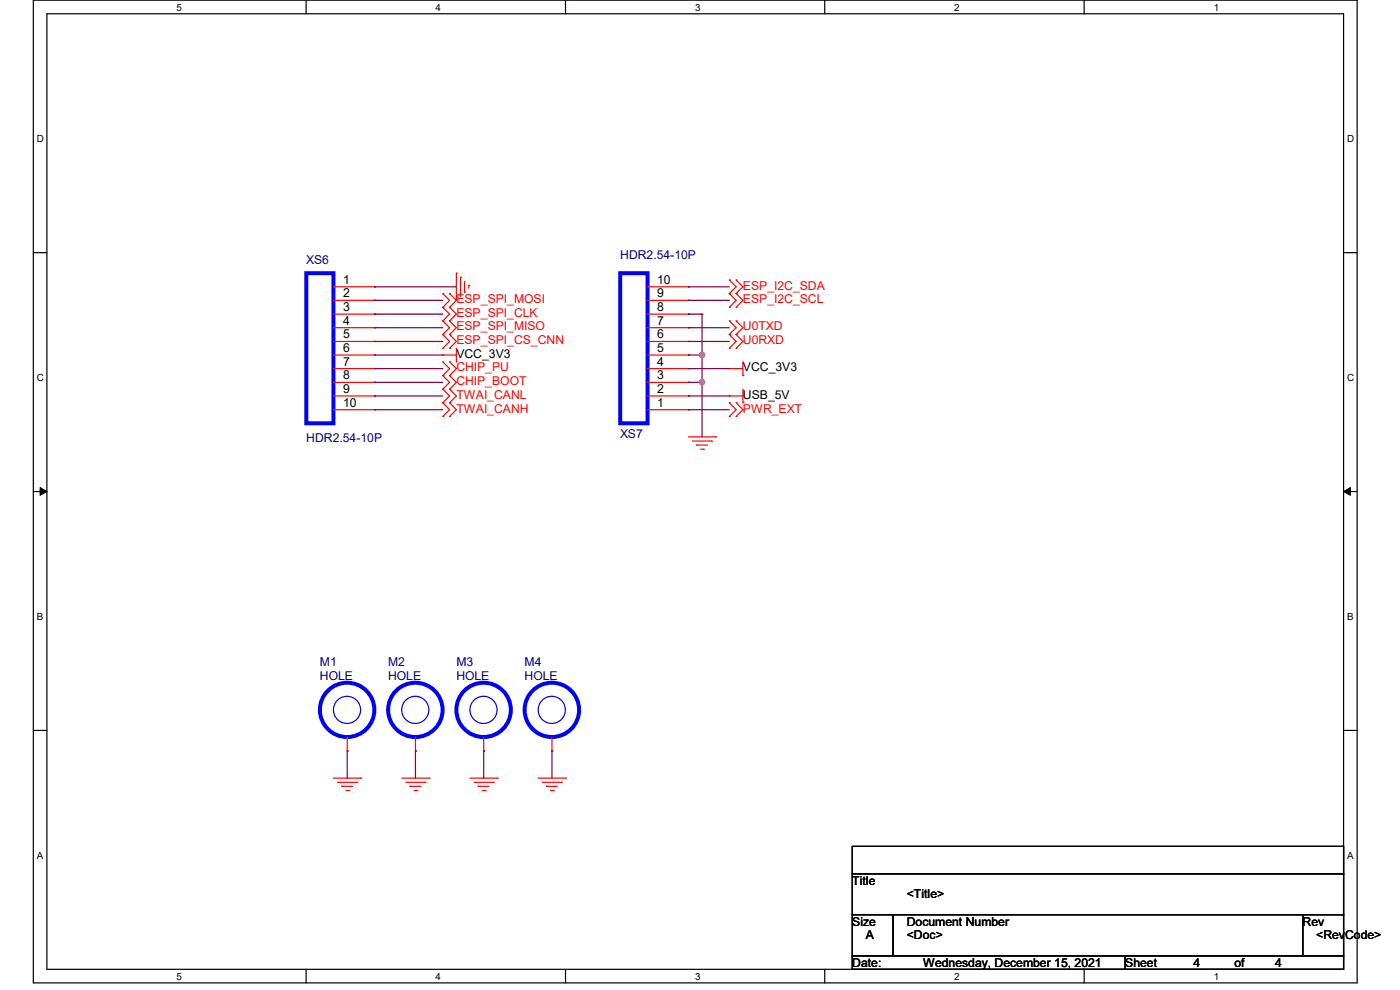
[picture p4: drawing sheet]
<svg xmlns="http://www.w3.org/2000/svg" width="297mm" height="210mm" viewBox="0 0 297 210" stroke-linecap="round" stroke-linejoin="round" font-family="sans-serif">
<path d="M7.1 0h280.8v208.5h-280.8zM9.9 2.9h275.1v202.7h-275.1z" fill="none" stroke="#000" stroke-width=".25"/>
<g fill="#fff">
<path d="M37.4 .3h1.2v2.4h-1.2z"/>
<path d="M37.4 205.9h1.2v2.3h-1.2z"/>
</g>
<path d="M64.9 0v2.9M64.9 205.6v2.9" fill="none" stroke="#000" stroke-width=".25"/>
<g fill="#fff">
<path d="M92.4 .3h1.2v2.4h-1.2z"/>
<path d="M92.4 205.9h1.2v2.3h-1.2z"/>
</g>
<path d="M120 0v2.9M120 205.6v2.9" fill="none" stroke="#000" stroke-width=".25"/>
<g fill="#fff">
<path d="M147.4 .3h1.2v2.4h-1.2z"/>
<path d="M147.4 205.9h1.2v2.3h-1.2z"/>
</g>
<path d="M175 0v2.9M175 205.6v2.9" fill="none" stroke="#000" stroke-width=".25"/>
<g fill="#fff">
<path d="M202.4 .3h1.2v2.4h-1.2z"/>
<path d="M202.4 205.9h1.2v2.3h-1.2z"/>
</g>
<path d="M230 0v2.9M230 205.6v2.9" fill="none" stroke="#000" stroke-width=".25"/>
<g fill="#fff">
<path d="M257.5 .3h1.1v2.4h-1.1z"/>
<path d="M257.5 205.9h1.1v2.3h-1.1z"/>
<path d="M7.8 28.2h1.5v2.4h-1.5z"/>
<path d="M285.8 28.2h1.4v2.4h-1.4z"/>
<path d="M7.8 78.9h1.5v2.3h-1.5z"/>
<path d="M285.8 78.9h1.4v2.3h-1.4z"/>
</g>
<path d="M7.1 53.6h2.8M285 53.6h2.9" fill="none" stroke="#000" stroke-width=".25"/>
<g fill="#fff">
<path d="M7.8 129.6h1.3v2.3h-1.3z"/>
<path d="M285.8 129.6h1.3v2.3h-1.3z"/>
</g>
<path d="M7.1 104.3h2.8M285 104.3h2.9" fill="none" stroke="#000" stroke-width=".25"/>
<path d="M8.5 103.4l1.4 .9-1.4 .8zM285 104.3l1.5-.9v1.7z" fill="#000" stroke="#000" stroke-width=".21"/>
<g fill="#fff">
<path d="M7.8 180.3h1.3v2.3h-1.3z"/>
<path d="M285.8 180.3h1.3v2.3h-1.3z"/>
</g>
<path d="M7.1 154.9h2.8M285 154.9h2.9M180.8 179.5h104.2v5.8h-104.2zM180.8 185.3h104.2v8.7h-104.2zM180.8 194h8.7v8.7h-8.7zM189.5 194h86.9v8.7h-86.9zM276.4 194h8.6v8.7h-8.6zM180.8 202.7h57.9v2.9h-57.9zM238.7 202.7h46.3v2.9h-46.3z" fill="none" stroke="#000" stroke-width=".25"/>
<g fill="none" stroke="#f00" stroke-width=".25">
<path d="M96.8 58h.1M96.8 58v5.7M97.7 58.8h.1M97.7 58.8v4.1M98.6 59.7v2.3M154.7 59.4h.1M154.7 59.4l1.5 1.4-1.5 1.5M156.2 59.4h.1M156.2 59.4l1.4 1.4-1.4 1.5M70.7 78.2h8.8M70.7 75.3h8.8M70.7 72.4h8.8"/>
<path d="M70.7 69.5h8.8M70.7 66.6h8.8M70.7 63.7h8.8M70.7 60.8h8.8M79.5 60.8h.1M79.5 63.7h.1M79.5 66.6h.1M79.5 69.5h.1M79.5 72.4h.1M79.5 75.3h.1M79.5 78.2h.1M93.9 75.3h.1"/>
<path d="M93.9 73.9h.1M93.9 71h.1M93.9 65.2h.1M93.9 62.3h.1M93.9 68.1h.1M93.9 79.7h.1M93.9 76.8h.1M93.9 75.3h2.9M93.9 71l1.5 1.4-1.5 1.5M93.9 62.3l1.5 1.4-1.5 1.5M93.9 65.2l1.5 1.4-1.5 1.5M93.9 68.1l1.5 1.4-1.5 1.5"/>
<path d="M93.9 79.7l1.5 1.4-1.5 1.4M93.9 76.8l1.5 1.4-1.5 1.5M95.4 73.9h.1M95.4 71h.1M95.4 65.2h.1M95.4 62.3h.1M95.4 68.1h.1M95.4 79.7h.1M95.4 76.8h.1M95.4 71l1.4 1.4-1.4 1.5M95.4 62.3l1.4 1.4M95.4 65.2l1.4 1.4-1.4 1.5"/>
<path d="M95.4 68.1l1.4 1.4-1.4 1.5M95.4 79.7l1.4 1.4-1.4 1.4M95.4 76.8l1.4 1.4-1.4 1.5M96.8 76.8h.1M96.8 73.9v2.9M96.8 63.7l-1.4 1.5M98.6 62h.1M99.4 60.5h.1M99.4 60.5v.6M137.4 78.2h8.6M137.4 75.3h8.6M137.4 72.4h8.6"/>
<path d="M137.4 69.5h8.6M137.4 66.6h8.6M137.4 63.7h8.6M137.4 60.8h8.6M146 78.2h.1M146 75.3h.1M146 72.4h.1M146 69.5h.1M146 66.6h.1M146 63.7h.1M146 60.8h.1M154.7 78.2h.1"/>
<path d="M154.7 73.9h.1M154.7 71h.1M154.7 68.1h.1M154.7 65.2h.1M154.7 62.3h.1M154.7 78.2h2.9M154.7 71l1.5 1.4-1.5 1.5M154.7 68.1l1.5 1.4-1.5 1.5M154.7 62.3l1.5 1.4-1.5 1.5M156.2 73.9h.1M156.2 71h.1M156.2 68.1h.1"/>
<path d="M156.2 65.2h.1M156.2 62.3h.1M156.2 71l1.4 1.4-1.4 1.5M156.2 68.1l1.4 1.4-1.4 1.5M156.2 62.3l1.4 1.4-1.4 1.5M157.6 79.7h.1M157.6 76.8v2.9M70.7 84h8.8M70.7 86.9h8.8M70.7 81.1h8.8M79.5 81.1h.1M79.5 84h.1"/>
<path d="M79.5 86.9h.1M93.9 85.4h.1M93.9 82.5h.1M93.9 88.3h.1M93.9 82.5l1.5 1.5-1.5 1.4M93.9 85.4l1.5 1.5-1.5 1.4M95.4 85.4h.1M95.4 82.5h.1M95.4 88.3h.1M95.4 82.5l1.4 1.5-1.4 1.4M95.4 85.4l1.4 1.5-1.4 1.4M137.4 84h8.6"/>
<path d="M137.4 86.9h8.6M137.4 81.1h8.6M146 86.9h.1M146 84h.1M146 81.1h.1M146 92.7h5.8M146.9 93.6h4.1M147.8 94.4h.1M147.8 94.4h2.3M148.6 95.3h.6M149.2 95.3h.1M151 93.6h.1"/>
<path d="M151.8 92.7h.1M154.7 84h.1M154.7 88.3h.1M154.7 85.4h.1M154.7 84h2.9M154.7 85.4l1.5 1.5-1.5 1.4M156.2 88.3h.1M156.2 85.4h.1M156.2 85.4l1.4 1.5-1.4 1.4M157.6 85.4h.1M157.6 82.5v2.9M73.7 159.3h.1"/>
<path d="M73.7 156.4v2.9M88.1 159.3h.1M88.1 156.4v2.9M102.6 159.3h.1M102.6 156.4v2.9M117.1 159.3h.1M117.1 156.4v2.9M70.7 165.1h5.8M71.6 165.9h4.1M72.5 166.8h.1M72.5 166.8h2.3M73.4 167.7h.6"/>
<path d="M74 167.7h.1M75.7 165.9h.1M76.5 165.1h.1M85.2 165.1h5.8M86.1 165.9h4.1M87 166.8h.1M87 166.8h2.3M87.8 167.7h.6M88.4 167.7h.1M90.2 165.9h.1M91 165.1h.1M99.7 165.1h5.8"/>
<path d="M100.6 165.9h4M101.4 166.8h.1M101.4 166.8h2.4M102.3 167.7h.6M102.9 167.7h.1M104.6 165.9h.1M105.5 165.1h.1M114.2 165.1h5.8M115.1 165.9h4M115.9 166.8h.1M115.9 166.8h2.3M116.8 167.7h.6"/>
<path d="M117.4 167.7h.1M119.1 165.9h.1M120 165.1h.1"/>
</g>
<g fill="none" stroke="#00f" stroke-width=".85">
<path d="M65 58h5.7v31.8h-5.7zM131.6 58h5.8v31.8h-5.8z"/>
<circle cx="73.6" cy="150.6" r="5.8"/>
<circle cx="88.1" cy="150.6" r="5.8"/>
<circle cx="102.6" cy="150.6" r="5.8"/>
<circle cx="117.1" cy="150.6" r="5.8"/>
</g>
<g fill="none" stroke="#00f" stroke-width=".25">
<circle cx="73.6" cy="150.6" r="2.88"/>
<circle cx="88.1" cy="150.6" r="2.88"/>
<circle cx="102.6" cy="150.6" r="2.88"/>
<circle cx="117.1" cy="150.6" r="2.88"/>
</g>
<g fill="none" stroke="#800040" stroke-width=".25">
<path d="M79.5 63.7h.1M79.5 66.6h.1M79.5 69.5h.1M79.5 72.4h.1M79.5 78.2h.1M79.5 75.3h.1M79.5 60.8h.1M79.5 63.7h14.4M79.5 66.6h14.4M79.5 69.5h14.4M79.5 72.4h14.4M79.5 78.2h14.4"/>
<path d="M79.5 60.8h17.3M79.5 75.3h14.4M146 60.8h.1M146 63.7h.1M146 69.5h.1M146 72.4h.1M146 78.2h.1M146 75.3h.1M146 66.6h.1M146 63.7h8.7M146 66.6h2.9M146 69.5h8.7"/>
<path d="M146 72.4h8.7M146 78.2h8.7M146 60.8h8.7M146 75.3h2.9M148.9 75.3h.1M148.9 66.6h.1M148.9 66.6v26.1M79.5 81.1h.1M79.5 84h.1M79.5 86.9h.1M79.5 81.1h14.4M79.5 84h14.4"/>
<path d="M79.5 86.9h14.4M146 84h.1M146 86.9h.1M146 81.1h.1M146 81.1h2.9M146 84h8.7M146 86.9h8.7M148.9 81.1h.1M73.7 159.3h.1M73.7 159.3v5.8M88.1 159.3h.1M88.1 159.3v5.8"/>
<path d="M102.6 159.3h.1M102.6 159.3v5.8M117.1 159.3h.1M117.1 159.3v5.8"/>
</g>
<g fill="#f0f" stroke="#f0f" stroke-width=".25">
<circle cx="148.9" cy="81.1" r=".55"/>
<circle cx="148.9" cy="75.3" r=".56"/>
</g>
<g font-size="2.6" fill="#000080">
<text x="65" y="55.9">XS6</text>
<text x="131.6" y="55">HDR2.54-10P</text>
<text x="65" y="93.9">HDR2.54-10P</text>
<text x="131.6" y="93">XS7</text>
<text x="67.9" y="141.4">M1</text>
<text x="82.3" y="141.4">M2</text>
<text x="96.8" y="141.4">M3</text>
<text x="111.3" y="141.4">M4</text>
<text x="67.9" y="144.2">HOLE</text>
<text x="82.3" y="144.2">HOLE</text>
<text x="96.8" y="144.2">HOLE</text>
<text x="111.3" y="144.2">HOLE</text>
</g>
<g font-size="2.6">
<text x="72.8" y="60.2">1</text>
<text x="72.8" y="63.1">2</text>
<text x="72.8" y="66">3</text>
<text x="139.4" y="66">8</text>
<text x="139.4" y="63.1">9</text>
<text x="139.4" y="60.2">10</text>
<text x="72.8" y="68.9">4</text>
<text x="72.8" y="71.8">5</text>
<text x="139.4" y="71.8">6</text>
<text x="139.4" y="68.9">7</text>
<text x="72.8" y="74.7">6</text>
<text x="72.8" y="77.6">7</text>
<text x="96.8" y="75.9">VCC_3V3</text>
<text x="139.4" y="77.6">4</text>
<text x="139.4" y="74.7">5</text>
<text x="72.8" y="80.5">8</text>
<text x="72.8" y="83.4">9</text>
<text x="139.4" y="83.4">2</text>
<text x="139.4" y="80.5">3</text>
<text x="157.6" y="78.8">VCC_3V3</text>
<text x="72.8" y="86.3">10</text>
<text x="139.4" y="86.3">1</text>
<text x="157.6" y="84.6">USB_5V</text>
<text x="180.8" y="187.7">Title</text>
<text x="192.4" y="190.6">&lt;Title&gt;</text>
<text x="180.8" y="196.3">Size</text>
<text x="192.4" y="196.3">Document Number</text>
<text x="276.3" y="196.3">Rev</text>
<text x="183.7" y="199.3">A</text>
<text x="192.4" y="199.3">&lt;Doc&gt;</text>
<text x="279.2" y="199.3">&lt;RevCode&gt;</text>
<text x="180.8" y="205.1">Date:</text>
<text x="195.8" y="205.1">Wednesday, December 15, 2021</text>
<text x="238.7" y="205.1">Sheet</text>
<text x="253.2" y="205.1">4</text>
<text x="261.9" y="205.1">of</text>
<text x="270.5" y="205.1">4</text>
</g>
<g font-size="2.6" fill="#f00">
<text x="96.8" y="64.3">ESP_SPI_MOSI</text>
<text x="157.6" y="64.3">ESP_I2C_SCL</text>
<text x="157.6" y="61.4">ESP_I2C_SDA</text>
<text x="96.8" y="67.2">ESP_SPI_CLK</text>
<text x="96.8" y="70.1">ESP_SPI_MISO</text>
<text x="157.6" y="70.1">U0TXD</text>
<text x="96.8" y="73">ESP_SPI_CS_CNN</text>
<text x="157.6" y="73">U0RXD</text>
<text x="96.8" y="81.7">CHIP_BOOT</text>
<text x="96.8" y="78.8">CHIP_PU</text>
<text x="96.8" y="84.6">TWAI_CANL</text>
<text x="96.8" y="87.5">TWAI_CANH</text>
<text x="157.6" y="87.5">PWR_EXT</text>
</g>
<g font-size="2.1">
<text x="37.4" y="2.2">5</text>
<text x="92.4" y="2.2">4</text>
<text x="147.5" y="2.2">3</text>
<text x="202.4" y="2.2">2</text>
<text x="257.5" y="2.2">1</text>
<text x="7.8" y="30.1">D</text>
<text x="285.8" y="30.1">D</text>
<text x="7.8" y="80.8">C</text>
<text x="285.8" y="80.8">C</text>
<text x="7.8" y="131.5">B</text>
<text x="285.8" y="131.5">B</text>
<text x="7.8" y="182.2">A</text>
<text x="285.8" y="182.2">A</text>
<text x="37.4" y="207.8">5</text>
<text x="92.4" y="207.8">4</text>
<text x="147.5" y="207.8">3</text>
<text x="202.4" y="207.8">2</text>
<text x="257.5" y="207.8">1</text>
</g>
</svg>
